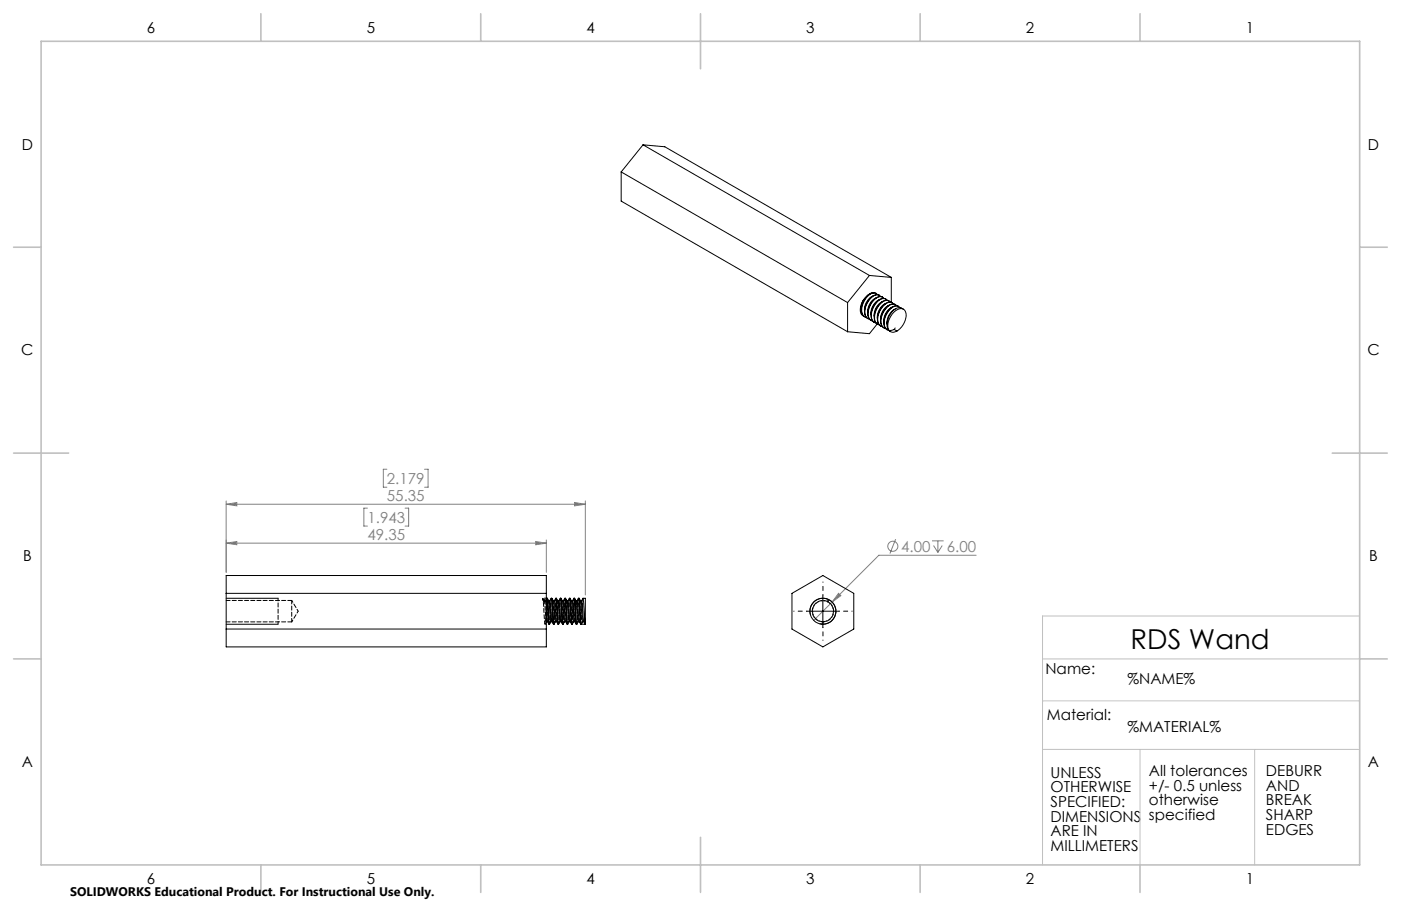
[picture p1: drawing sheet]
<svg xmlns="http://www.w3.org/2000/svg" width="432mm" height="279mm" viewBox="0 0 432 279" stroke-linecap="round" stroke-linejoin="round" font-family="sans-serif">
<g fill="none" stroke="#808080" stroke-width=".31">
<path d="M69.7 155.5l3.3-.5v1zM69.7 154.5v22M69.7 155.5h110.7M113.2 156.7h-1.1v5.5h1.1M119.2 144.7h-1.1v5.5h1.1M124.8 156.7h1.1v5.5h-1.1M130.8 144.7h1.1v5.5h-1.1M177.1 155l3.3 .5-3.3 .5zM180.4 154.5v29M69.7 167.5l3.3-.5v1zM69.7 167.5h98.7M165.1 167l3.3 .5-3.3 .5z"/>
<path d="M168.4 166.5v10M276 166.3l-1.7 4.4M287.3 166.8h3.5M287.7 168.2l1.4 2.2M289.1 166.8v3.6M290.4 168.2l-1.3 2.2M300.8 171.2h-29.9l-14.4 14.5M256.5 185.7l-5.7 5.6M258.4 183l.8 .7-2.7 2z"/>
<circle cx="275.2" cy="168.5" r="1.55"/>
</g>
<path d="M69.7 184.5h16M69.7 192.5h16M248.6 188.5h10M249.8 189.5a4 4 0 0 1 3.5-5 4 4 0 0 1 4.3 4.4 4 4 0 0 1-5 3.5M253.6 183.5v10" fill="none" stroke="#000" stroke-width=".31"/>
<path d="M419.1 190h-97.8v76.7M321.3 203.2h97.8M321.3 216.1h97.8M321.3 231.1h97.8M351.4 231.1v35.6M386.7 231.1v35.6" fill="none" stroke="#c0c0c0" stroke-width=".31"/>
<g fill="none" stroke="#c0c0c0" stroke-width=".5">
<path d="M12.7 12.7h406.4v254h-406.4zM80.4 4.2v8.5M148.2 4.2v8.5M215.9 4.2v17M283.6 4.2v8.5M351.4 4.2v8.5M4.2 76.2h8.5M419.1 76.2h8.5M4.2 139.7h17M410.6 139.7h17M4.2 203.2h8.5M419.1 203.2h8.5"/>
<path d="M215.9 258.2v17M80.4 266.7v8.5M148.2 266.7v8.5M283.6 266.7v8.5M351.4 266.7v8.5"/>
</g>
<path d="M248.6 188.5h-4M253.6 183.5v-4M253.6 193.5v4M258.6 188.5h4" fill="none" stroke="#000" stroke-width=".31" stroke-dasharray="15.2 1.3 1.3 1.3" stroke-dashoffset="15.1"/>
<path d="M85.7 192.5v-8" fill="none" stroke="#000" stroke-width=".31" stroke-dasharray="1.3 .6" stroke-dashoffset=".4"/>
<g fill="#808080">
<path d="M258.4 183l.8 .7-2.7 2z"/>
<path d="M177.1 155l3.3 .5-3.3 .5zM69.7 155.5l3.3-.5v1z"/>
<path d="M165.1 167l3.3 .5-3.3 .5zM69.7 167.5l3.3-.5v1z"/>
</g>
<g fill="none" stroke="#000" stroke-width=".31">
<path d="M191.5 53l69.7 40.3M191.5 53v9l69.7 40.3M198.2 44.7l-6.7 8.3M198.2 44.7l69.8 40.2M198.2 44.7l6.7 .6 69.8 40.2M261.2 93.3v9M265.8 97.2l.2 .1M266.2 92.4l-.7 1.7v1.3M267.4 98.2l.1 .1M268 84.9l-6.8 8.4M268 84.9l6.7 .6M268 90.7l-.5 .2"/>
<path d="M268.4 90.5h.1M269 91.3a4.8 4.8 0 0 0-2.5 4.5M269.2 90.3l.9 .2M269.2 90.3a5.4 5.4 0 0 0-3.3 6.9l.6 .5M269.2 90.3a5.3 5.3 0 0 0-3.7 6.6l.6 .6M269.9 91.9a4.7 4.7 0 0 0-2.5 4.5M270.4 99.9l.1 .1M270.4 99.9l-2.4 3-6.8-.6M270.4 90.9a2.11 2.11 0 0 0-3.1 .6 5.1 5.1 0 0 0-1.2 5.9l.9 .5M270.9 92.5a4.8 4.8 0 0 0-2.5 4.5M271 91.1l-.1-.1a2.43 2.43 0 0 0-2.8 1.1 5.1 5.1 0 0 0-1.2 5.6l.5 .5M271.4 91.4a1.63 1.63 0 0 0-2.6 .2 5.5 5.5 0 0 0-1.7 6.3l.9 .6"/>
<path d="M271.9 93a4.8 4.8 0 0 0-2.5 4.5M272 91.7l-.1-.1a2.43 2.43 0 0 0-2.8 1.1 5.2 5.2 0 0 0-1.2 5.6l.6 .5M272.4 92a1.65 1.65 0 0 0-2.6 .1 5.5 5.5 0 0 0-1.9 6.1l.6 .7 .5 .1M272.9 93.6a4.9 4.9 0 0 0-2.5 4.5M273 92.2l-.1-.1a2.43 2.43 0 0 0-2.8 1.1 5.2 5.2 0 0 0-1.2 5.7l.6 .5M273.4 92.6l-.6-.5a3.2 3.2 0 0 0-3.3 2.2 4.1 4.1 0 0 0-.5 4.7l1 .6M273.9 92.7a2.3 2.3 0 0 0-2.9 1.1 5.1 5.1 0 0 0-1.2 5.6l.6 .5M273.9 92.7l.1 .1M273.9 94.2a4.8 4.8 0 0 0-2.5 4.5M274.4 93.2a1.7 1.7 0 0 0-2.8 .2 5.5 5.5 0 0 0-1.6 6.2l1 .6M274.7 85.5v7.7M275 94.7a4.8 4.8 0 0 0-2.6 4.6"/>
<path d="M275 93.3h-.2a2.3 2.3 0 0 0-2.8 1.1 5.1 5.1 0 0 0-1.2 5.6l.7 .6M275.4 93.7a1.7 1.7 0 0 0-2.7 .2 5.3 5.3 0 0 0-1.7 6.3l1 .5M275.7 96.1a2.02 2.02 0 0 1 3.3-.1 5.4 5.4 0 0 1-3.7 6.5 2.03 2.03 0 0 1-1.6-3l.9-2.1zM275.9 95.3a4.8 4.8 0 0 0-2.5 4.6M276 93.9h-.2a2.43 2.43 0 0 0-2.8 1.1 5.1 5.1 0 0 0-1.2 5.6l.5 .4M276.4 94.3a1.85 1.85 0 0 0-2.9 .4 5.4 5.4 0 0 0-1.8 5.6l.5 .7 .7 .3M277 94.5l-.2-.1a2.43 2.43 0 0 0-2.8 1.1 5.2 5.2 0 0 0-1.2 5.7l.7 .5M277.4 94.9a1.58 1.58 0 0 0-2.6 .1 5.2 5.2 0 0 0-1.7 6.4 1.88 1.88 0 0 0 2.5 .2M278.4 95.4a1.98 1.98 0 0 0-2.8 .2 5.5 5.5 0 0 0-1.8 6.1l.7 .6M272.3 101.1h.2M275.6 101.6l.8 .5M275.9 101.1l-.3 .5"/>
<path d="M69.7 177.5h98.7v22h-98.7zM69.7 194h98.7M69.7 183h98.7M168.4 188.3a7.7 7.7 0 0 0 .8 4.1M168.4 191.7h.4M168.5 184.5l.6 7.7 .3 .3M168.5 184.5l-.1 .1M168.5 184.5h.2M168.7 184.5l.7 8 .5-.8M168.7 184.5a5.4 5.4 0 0 1 .7 3.7l.3 2.9 .1 .6h.3M169.4 185.3l.3 2.2a9.9 9.9 0 0 0 .8 4.9M169.9 184.5l-.5 .7h-.3"/>
<path d="M169.9 184.5l.6 7.7 .3 .3M169.9 184.5h.2M170.1 184.5a7.9 7.9 0 0 1 .8 4.4l.3 2.8M170.1 184.5l.7 8 .4-.8M170.9 185.3l.3 3.1a6.3 6.3 0 0 0 .7 4M171.2 191.7h.4M171.3 184.5l-.4 .7h-.4M171.3 184.5l.5 7.2 .2 .8h.2M171.3 184.5h.2M171.5 184.5a8.3 8.3 0 0 1 .8 4.6l.3 2.6M171.5 184.5l.7 8 .4-.8M172.3 185.3l.2 2.2a9.9 9.9 0 0 0 .9 4.9"/>
<path d="M172.6 191.7h.4M172.7 184.5l-.4 .7h-.4M172.7 184.5h.2l.1 .9 .5 7.1 .5-.8M172.7 184.5l.6 7.7 .3 .3M172.9 184.5a8.8 8.8 0 0 1 .8 4.6l.2 2.5 .4 .1M173.7 185.3l.3 2.2a9.5 9.5 0 0 0 .7 4.9M174.1 184.5l-.5 .7h-.3M174.1 184.5l.6 7.7 .3 .3M174.1 184.5h.2M174.3 184.5a8.9 8.9 0 0 1 .8 4.7l.2 2.4 .5 .1M174.3 184.5l.6 8 .5-.8M175 185.3l.4 3.1a6.3 6.3 0 0 0 .7 4"/>
<path d="M175.5 184.5l-.5 .7h-.3M175.7 184.5a9.4 9.4 0 0 1 .8 4.8l.2 2.3 .5 .1M175.7 184.5l.7 8 .4-.8M175.7 184.5h-.2l.5 7.2 .2 .8h.2M176.5 185.3l.2 2.2a9.9 9.9 0 0 0 .9 4.9M176.9 184.5l-.4 .7h-.4M176.9 184.5l.6 7.7 .3 .3M176.9 184.5h.2M177.1 184.5l.7 8 .5-.8M177.1 184.5a7.3 7.3 0 0 1 .8 4.2l.3 3h.3M177.9 185.3l.3 2.2a9.5 9.5 0 0 0 .7 4.9M178.3 184.5l-.5 .7h-.3"/>
<path d="M178.5 184.5a7.1 7.1 0 0 1 .8 4.3l.3 2.9M178.5 184.5h-.2l.5 6.6 .1 1.1 .3 .3M178.5 184.5l.7 8M178.9 185.2h.3M179.2 192.5h1.2M179.6 191.7l-.4 .8M179.6 191.7h.4M179.7 184.5a2.28 2.28 0 0 0-.2 2.3v.7a9.9 9.9 0 0 0 .8 4.9M179.7 184.5l.7 8M179.7 184.5h.7v8M244.1 183l9.5-5.5 9.5 5.5v11l-9.5 5.5-9.5-5.5z"/>
<circle cx="253.6" cy="188.5" r="4"/>
</g>
<g fill="none" stroke="#000" stroke-width=".31" stroke-dasharray="1.3 .6">
<path d="M167.2 184.6v.3M167.7 185.2l-.1 .4M168 185.6h-.4M168 192.5h.4M168 185.3v.3M168.1 185.2h-.4M168.4 188.3l-.3-3M168.5 191.7h.3M168.5 184.6l-.1 .3M168.5 191.6v.1M169.1 185.2h.1M169.5 185.2v.1"/>
<path d="M169.9 191.7h.3M169.9 191.7h-.1M169.9 191.6h.1M170.5 185.2h.1M170.9 185.2v.1M171.2 191.7l.1-.1M171.3 191.7h.3M171.3 191.6l-.1 .1M171.9 185.2h.1M172.3 185.2v.1M172.7 191.6h.1M172.7 191.7h.3"/>
<path d="M172.7 191.6l-.1 .1M173.3 185.2h.1M173.3 185.3h.1M173.7 185.2v.1M174.1 191.6h.1M174.1 191.7h.3M174.1 191.6l-.1 .1M174.7 185.2h.1M174.7 185.3h.1M175.1 185.2v.1M175.5 191.7h.3M175.5 191.6h.1"/>
<path d="M176.1 185.2h.1M176.5 185.2v.1M176.9 191.7h.3M176.9 191.6h.1M177.5 185.2h.1M177.9 185.2v.1M178.3 191.7h.3M178.3 191.6h.1M178.3 191.6v.1M178.9 185.2h.1M180 191.7l-.1-.1M253.6 192.5h.1"/>
<path d="M253.6 191.7h.1M253.6 191.7a3.2 3.2 0 0 1-2.9-4.6 3.2 3.2 0 0 1 5.5-.7 3.2 3.2 0 0 1-1.8 5.2l-.8 .1M253.6 192.5l-.4-.1M255 185.6h.1"/>
</g>
<g fill="none" stroke="#000" stroke-width=".31" stroke-dasharray="1.3 .6" stroke-dashoffset=".3">
<path d="M169.1 185.2l-.6 6.3M169.4 185.3l-.6 6.4M170.5 185.2l-.6 6.4M170.8 185.3l-.6 6.4M171.9 185.3l-.6 6.3M172.2 185.3l-.6 6.4M173.3 185.3l-.6 6.3M173.6 185.3l-.6 6.4M174.7 185.2l-.6 6.4M175 185.3l-.6 6.4M176.1 185.2l-.6 6.3M177.5 185.2l-.6 6.3"/>
<path d="M177.8 185.3l-.6 6.4M178.9 185.2l-.6 6.3M179.2 185.3l-.6 6.4"/>
</g>
<path d="M89.9 191.8v-6.6M168.4 191.7l-.7-6.4M168.7 184.5l-.3 2.7M176.4 185.3l-.7 6.3" fill="none" stroke="#000" stroke-width=".31" stroke-dasharray="1.3 .6" stroke-dashoffset=".2"/>
<path d="M167.6 185.6l-.4-.7M167.7 185.3l-.4-.8M168 192.4l.5-.8M168.4 184.6l-.3 .7M168.4 184.9l-.4 .7M180 191.7l.4 .8M253.6 191.7v.8M255 185.6l.4-.7M255.4 184.9l-.4 .7" fill="none" stroke="#000" stroke-width=".31" stroke-dasharray="1.3 .6" stroke-dashoffset=".4"/>
<g fill="none" stroke="#000" stroke-width=".31" stroke-dasharray="1.3 .6" stroke-dashoffset=".5">
<path d="M169.9 184.6l-.7 7.9M170.1 184.5l-.7 7.9M171.3 184.6l-.7 7.9M171.5 184.5l-.7 7.9M172.7 184.6l-.7 7.9M172.9 184.5l-.7 7.9M174.1 184.6l-.7 7.9M174.3 184.5l-.7 7.9M175.5 184.6l-.7 7.9M175.7 184.5l-.7 7.9M176.9 184.6l-.7 7.9M177.1 184.5l-.7 7.9"/>
<path d="M178.3 184.6l-.7 7.9M178.5 184.5l-.7 7.9M179.7 184.6l-.7 7.9"/>
</g>
<path d="M89.9 191.8l2-3.3M91.9 188.5l-2-3.3M167.2 184.9h1.2M168.4 187.2l-.4 5.3-.7-8M168.4 184.5h-1.1" fill="none" stroke="#000" stroke-width=".31" stroke-dasharray="1.3 .6" stroke-dashoffset=".6"/>
<path d="M69.7 191.8h20.2M89.9 185.2h-20.2" fill="none" stroke="#000" stroke-width=".31" stroke-dasharray="1.3 .6" stroke-dashoffset=".1"/>
<path d="M253.6 191.8a3.3 3.3 0 0 1-2.9-4.8 3.3 3.3 0 0 1 5.6-.5 3.3 3.3 0 0 1-2.1 5.2l-.6 .1" fill="none" stroke="#000" stroke-width=".31" stroke-dasharray="1.3 .6" stroke-dashoffset=".8"/>
<text font-size="8.5" x="348.5" y="200.2">RDS Wand</text>
<g font-size="4.7">
<text x="45.3" y="10.1">6</text>
<text x="113" y="10.1">5</text>
<text x="180.7" y="10.1">4</text>
<text x="248.5" y="10.1">3</text>
<text x="316.2" y="10.1">2</text>
<text x="383.9" y="10.1">1</text>
<text x="6.7" y="46.1">D</text>
<text x="421.6" y="46.1">D</text>
<text x="6.6" y="109.6">C</text>
<text x="421.5" y="109.6">C</text>
<text x="7.1" y="173.1">B</text>
<text x="422" y="173.1">B</text>
<text x="322.2" y="207.7">Name:</text>
<text x="347.5" y="211.1">%NAME%</text>
<text x="322.7" y="221.9">Material:</text>
<text x="347.5" y="225.9">%MATERIAL%</text>
<text x="6.7" y="236.6">A</text>
<text x="323.8" y="239.8">UNLESS</text>
<text x="354.1" y="239.3">All tolerances</text>
<text x="390.2" y="239.4">DEBURR</text>
<text x="421.6" y="236.6">A</text>
<text x="323.8" y="244.3">OTHERWISE</text>
<text x="354.1" y="243.9">+/- 0.5 unless</text>
<text x="390.2" y="243.9">AND</text>
<text x="323.8" y="248.8">SPECIFIED:</text>
<text x="354.1" y="248.4">otherwise</text>
<text x="390.2" y="248.4">BREAK</text>
<text x="323.8" y="253.4">DIMENSIONS</text>
<text x="323.8" y="257.9">ARE IN</text>
<text x="354.1" y="252.9">specified</text>
<text x="390.2" y="252.9">SHARP</text>
<text x="390.2" y="257.5">EDGES</text>
<text x="323.8" y="262.4">MILLIMETERS</text>
<text x="45.3" y="272.6">6</text>
<text x="113" y="272.6">5</text>
<text x="180.7" y="272.6">4</text>
<text x="248.5" y="272.6">3</text>
<text x="316.2" y="272.6">2</text>
<text x="383.9" y="272.6">1</text>
</g>
<g font-size="4.7" fill="#808080">
<text x="119.2" y="149.2">2.179</text>
<text x="119.2" y="154.5">55.35</text>
<text x="113.2" y="161.2">1.943</text>
<text x="113.2" y="166.5">49.35</text>
<text x="277.8" y="170.2">4.00</text>
<text x="291.8" y="170.2">6.00</text>
</g>
<text font-size="3.8" x="21.6" y="276.3">SOLIDWORKS Educational Product. For Instructional Use Only.</text>
</svg>
